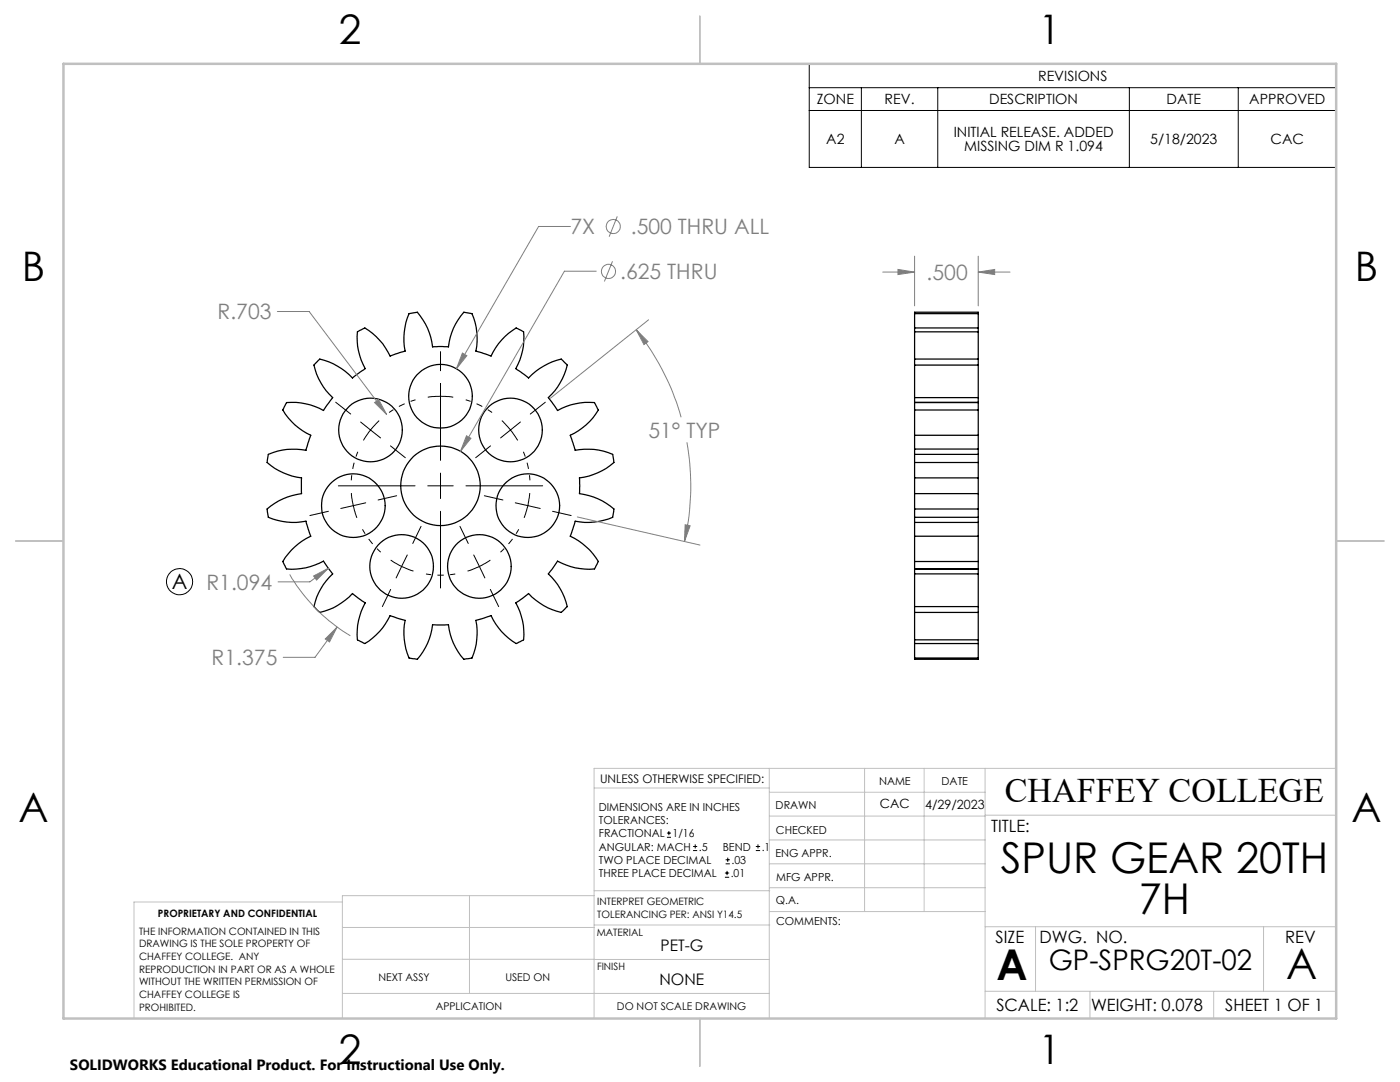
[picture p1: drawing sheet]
<svg xmlns="http://www.w3.org/2000/svg" width="279mm" height="216mm" viewBox="0 0 279 216" stroke-linecap="round" stroke-linejoin="round" font-family="sans-serif">
<g fill="none" stroke="#000" stroke-width=".25">
<path d="M63.5 71.9l.3-.3a13.3 13.3 0 0 1 6.5 3.8l2.6-1.8a12.5 12.5 0 0 1-1.6-7.4l1.5-.8a13.2 13.2 0 0 1 5.1 5.6l3-.9a12.7 12.7 0 0 1 .7-7.5l1.7-.3a12.5 12.5 0 0 1 3 6.9h3.2a12.2 12.2 0 0 1 3.1-6.9l1.6 .3a12.7 12.7 0 0 1 .8 7.5l3 .9a12.8 12.8 0 0 1 5-5.6l1.5 .8a12.5 12.5 0 0 1-1.6 7.4l2.6 1.8a13.3 13.3 0 0 1 6.5-3.8l1.2 1.2a13 13 0 0 1-3.8 6.5l1.9 2.6a13 13 0 0 1 7.3-1.6l.8 1.5a12.6 12.6 0 0 1-5.6 5.1l1 3a12.4 12.4 0 0 1 7.5 .8l.2 1.6a12.9 12.9 0 0 1-6.9 3.1v3.1a12.9 12.9 0 0 1 6.9 3.1l-.2 1.6a12.8 12.8 0 0 1-7.5 .8l-1 3a13.2 13.2 0 0 1 5.6 5l-.8 1.5a12.6 12.6 0 0 1-7.3-1.5l-1.9 2.5a12.9 12.9 0 0 1 3.8 6.5l-1.2 1.2a12.6 12.6 0 0 1-6.5-3.8l-2.6 1.9a12.6 12.6 0 0 1 1.6 7.4l-1.5 .7a12.5 12.5 0 0 1-5-5.6l-3 1a12.9 12.9 0 0 1-.8 7.5l-1.6 .3a12.3 12.3 0 0 1-3.1-6.9h-3.2a12.5 12.5 0 0 1-3 6.9l-1.7-.3a12.9 12.9 0 0 1-.7-7.5l-3-1a12.9 12.9 0 0 1-5.1 5.6l-1.5-.7a12.6 12.6 0 0 1 1.6-7.4l-2.6-1.9a12.6 12.6 0 0 1-6.5 3.8l-1.1-1.2a12.5 12.5 0 0 1 3.7-6.5l-1.8-2.5a12.6 12.6 0 0 1-7.4 1.5l-.8-1.5a12.9 12.9 0 0 1 5.6-5l-.9-3a12.9 12.9 0 0 1-7.5-.8l-.3-1.6a12.9 12.9 0 0 1 6.9-3.1v-3.1a12.9 12.9 0 0 1-6.9-3.1l.3-1.6a12.5 12.5 0 0 1 7.5-.8l.9-3a12.3 12.3 0 0 1-5.6-5.1l.8-1.5a13 13 0 0 1 7.4 1.6l1.8-2.6a12.6 12.6 0 0 1-3.7-6.5zM182.5 71.6v1.2M182.5 72.8v6.5M182.5 79.3v1M182.5 66.2v5.4M182.5 65.4v.8M182.5 62.6v2.8M182.5 62.6v-.3h12.7v.3M182.5 71.6h12.7M182.5 72.8h12.7M182.5 79.3h12.7M182.5 66.2h12.7"/>
<path d="M182.5 65.4h12.7M182.5 62.6h12.7M195.2 71.6v1.2M195.2 72.8v6.5M195.2 79.3v1M195.2 66.2v5.4M195.2 65.4v.8M195.2 62.6v2.8M182.5 98.5v3.1M182.5 90.7v1.6M182.5 92.3v3.1M182.5 89.6v1.1"/>
<path d="M182.5 80.3v1.5M182.5 81.8v5.1M182.5 80.3h.1M182.5 95.4v3.1M182.5 86.9v2.7M182.5 89.6h12.7M182.5 80.3h12.7M182.5 98.5h12.7M182.5 92.3h12.7M182.5 90.7h12.7M182.5 95.4h12.7M182.5 81.8h12.7"/>
<path d="M182.5 86.9h12.7M195.2 98.5v3.1M195.2 90.7v1.6M195.2 92.3v3.1M195.2 89.6v1.1M195.2 80.3v1.5M195.2 81.8v5.1M195.2 80.3h.1M195.2 95.4v3.1M195.2 86.9v2.7M182.5 101.6v1.6M182.5 103.2v1"/>
<path d="M182.5 112v1.5M182.5 107v5M182.5 104.2v2.8M182.5 114.5v6.5M182.5 113.6v.9M182.5 104.2h12.7M182.5 113.6h12.7M182.5 101.6h12.7M182.5 103.2h12.7M182.5 112h12.7M182.5 113.5h12.7M182.5 107h12.7"/>
<path d="M182.5 113.5v.1M182.5 114.5h12.7M195.2 101.6v1.6M195.2 103.2v1M195.2 112v1.5M195.2 107v5M195.2 113.5v.1M195.2 104.2v2.8M195.2 114.5v6.5M195.2 113.6v.9M182.5 121v1.2M182.5 122.2v5.5"/>
<path d="M182.5 127.7v.7M182.5 128.4v2.9M182.5 131.3v.3h12.7v-.3M182.5 122.2h12.7M182.5 121h12.7M182.5 127.7h12.7M182.5 128.4h12.7M182.5 131.3h12.7M195.2 121v1.2M195.2 122.2v5.5M195.2 127.7v.7M195.2 128.4v2.9"/>
<circle cx="87.9" cy="79.1" r="6.3"/>
<circle cx="73.9" cy="85.8" r="6.4"/>
<circle cx="87.9" cy="96.9" r="7.9"/>
<circle cx="101.9" cy="85.8" r="6.4"/>
<circle cx="70.5" cy="100.9" r="6.4"/>
<circle cx="80.1" cy="113" r="6.4"/>
<circle cx="95.7" cy="113" r="6.4"/>
<circle cx="105.3" cy="100.9" r="6.4"/>
</g>
<g fill="none" stroke="#808080" stroke-width=".2">
<path d="M113.8 45.2h-6.3l-16.4 28.4M119 54.1h-6.4l-20.7 36M122.2 52.1l-1.6 4.1M123.2 43.2l-1.6 4M176.2 54.3h6.3M179.2 53.8l3.3 .5-3.3 .5zM182.5 51.1v9.9M195.2 54.3l3.3-.5v1zM195.2 51.1v9.9M195.2 54.3h6.4M55.4 62.2h6.3l15.5 20.5M92.3 70.4l.9 .6-2.1 2.6z"/>
<path d="M127 65.8l2.3 2.4-.8 .6zM127 65.8a49.7 49.7 0 0 1 8.9 17.5M129.4 63.8l-19.6 15.7M74.8 80.3l.8-.6 1.6 3zM93.1 87l.9 .5-2.1 2.6zM137.1 88.3a48.9 48.9 0 0 1-.5 19.8M57.8 114.6a35.1 35.1 0 0 0 12.1 12.3M62.6 114.9l2.9-1.5-2.3 2.3zM65.5 113.4l-3.7 2.7h-6.3M115.2 103.2l24.5 5.6M136.7 104.7l1 .2-1.1 3.2zM64.9 127.5l2.4-2.4-1.5 3z"/>
<path d="M67.3 125.1l-4.4 6.1h-6.4"/>
<circle cx="121.4" cy="54.2" r="1.4"/>
<circle cx="122.4" cy="45.2" r="1.4"/>
</g>
<g fill="none" stroke="#000" stroke-width=".2">
<path d="M161.5 12.7h105.2v20.7h-105.2zM161.5 17.5h105.2M171.9 17.5v15.9M187.1 17.5v15.9M225.4 17.5v15.9M247.1 17.5v15.9M161.5 22h105.2M85.4 79.3a15.3 15.3 0 0 1 5.1 0M87.9 70.2v3.8M87.9 76.5v15.4M67 80.3l3 2.3M67.5 96.9h15.3"/>
<path d="M70.1 98.4l.4 2.5M72 84.2l1.9 1.6M73.9 85.8l-1.4 2.1M73.9 85.8l2.1 1.6M75.7 83.9l-1.8 1.9M77.9 89l3 2.3M79.2 98.9l-3.7 .9M85.4 96.9h5.1M87.9 94.4v5.1M93 96.9h15.3M96.7 98.9l3.7 .9M97.9 89l-3 2.3"/>
<path d="M100.2 83.9a18.3 18.3 0 0 1 3.1 4M103.9 84.2l-4 3.2M105.7 98.4l-.4 2.5M108.8 80.3l-3 2.3M65.5 102l-3.7 .9M70.5 100.9l.7 2.4M70.5 100.9l-2.5 .6M73 100.3l-2.5 .6M78 111.8l2.2 1.2M78 117.6l-1.7 3.4M80.2 113l2.3 .9M80.2 113l-1.1 2.3"/>
<path d="M81.3 110.7l-1.1 2.3M84 105l-1.6 3.4M87.9 102v15.3M91.8 105l1.7 3.4M94.5 110.7l1.2 2.3M95.7 113l-2.4 .9M95.7 113l1.1 2.3M97.9 111.8l-2.2 1.2M97.9 117.6l1.6 3.4M102.8 100.3l2.5 .6M105.3 100.9l-.7 2.4M105.3 100.9l2.5 .6"/>
<path d="M110.3 102l3.7 .9M133.1 167.1h.8M133.1 166.2h.8M133.5 165.8v.9M138.3 169.7h.8M138.3 168.9h.8M138.7 168.5v.8M144.7 175h.8M144.7 174.2h.8M144.8 172.4h.9M144.8 171.6h.9M145.1 173.8v.8"/>
<path d="M145.2 171.1v.9M150.8 169.7h.9M150.8 168.9h.9M151.3 168.5v.8"/>
<circle cx="35.8" cy="116.1" r="2.62"/>
</g>
<path d="M82.9 79.8a17.9 17.9 0 0 0-5.2 2.5M71.4 90.1a17.9 17.9 0 0 0-1.3 5.7M98.2 82.3a17.9 17.9 0 0 0-5.3-2.5M105.8 95.8a17.9 17.9 0 0 0-1.3-5.7M72.3 105.6a17.9 17.9 0 0 0 3.7 4.6M85 114.5a17.8 17.8 0 0 0 5.9 0M99.9 110.2a17.9 17.9 0 0 0 3.6-4.6" fill="none" stroke="#000" stroke-width=".2" stroke-dasharray="15.2 1.3 1.3 1.3" stroke-dashoffset="14.2" stroke-linecap="butt"/>
<g fill="none" stroke="#c0c0c0" stroke-width=".2">
<path d="M118.6 157.2h34.9M153.5 153.3v49.9M153.5 158.1h43.1M172.5 153.3v28.6M184.4 153.3v28.6M196.6 153.3v49.9M266.7 153.3h-148.1v49.9M68.3 180h-41.6v23.2M93.7 178.7v19.5M118.6 178.7h-50.3v24.5M118.6 177.7h35M153.5 167.6h43.1"/>
<path d="M153.5 162.8h43.1M153.5 172.4h43.1M153.5 177.1h43.1M196.6 162.7h70.1M68.3 198.2h85.2M68.3 191.4l85.2 .1M68.3 185.1h50.3M118.6 184.6h35M153.6 181.9h43M196.6 197.8h70.1M196.6 184.9h70.1M206.7 184.9v12.9"/>
<path d="M217.5 197.8v5.4M242.2 197.8v5.4M252.2 184.9v12.9"/>
</g>
<path d="M139.7 3.2v9.5M3.1 107.9h9.6M266.7 107.9h9.5M139.7 203.2v9.6" fill="none" stroke="#c0c0c0" stroke-width=".25"/>
<path d="M12.7 12.7h254v190.5h-254z" fill="none" stroke="#c0c0c0" stroke-width=".5"/>
<path d="M92.3 70.4l-1.2 3.2 2.1-2.6zM136.7 104.7l1 .2-1.1 3.2zM127 65.8l2.3 2.4-.8 .6zM74.8 80.3l2.4 2.4-1.6-3zM93.1 87l-1.2 3.1 2.1-2.6zM67.3 125.1l-2.4 2.4 .9 .6zM62.6 114.9l.6 .8 2.3-2.3zM179.2 53.8l3.3 .5-3.3 .5zM195.2 54.3l3.3-.5v1z" fill="#808080"/>
<g font-size="8.5">
<text x="199.7" y="174.2">SPUR GEAR 20TH</text>
<text x="227.3" y="182.3">7H</text>
<text x="198.9" y="195.5">A</text>
<text x="256.7" y="195.4">A</text>
</g>
<g font-size="8.1">
<text x="67.6" y="8.9">2</text>
<text x="207.3" y="8.9">1</text>
<text x="4.4" y="56.2">B</text>
<text x="270.4" y="56.2">B</text>
<text x="3.7" y="164.1">A</text>
<text x="269.7" y="164.1">A</text>
<text x="67.6" y="212.4">2</text>
<text x="207.3" y="212.4">1</text>
</g>
<text font-size="6.9" x="200.5" y="160.1">CHAFFEY COLLEGE</text>
<text font-size="5.6" x="209.3" y="193.5">GP-SPRG20T-02</text>
<g font-size="4.2" fill="#808080">
<text x="113.9" y="46.7">7X</text>
<text x="125.9" y="46.7">.500 THRU ALL</text>
<text x="123.8" y="55.7">.625 THRU</text>
<text x="184.9" y="55.9">.500</text>
<text x="43.4" y="63.7">R.703</text>
<text x="129.4" y="87.3">51° TYP</text>
<text x="41.2" y="117.7">R1.094</text>
<text x="42.2" y="132.7">R1.375</text>
</g>
<text font-size="4.2" x="34.3" y="117.5">A</text>
<g font-size="3.4">
<text x="197.8" y="166">TITLE:</text>
<text x="198.7" y="188.1">SIZE</text>
<text x="207.5" y="188.1">DWG. NO.</text>
<text x="256.5" y="188.2">REV</text>
<text x="198.8" y="201.7">SCALE: 1:2</text>
<text x="217.7" y="201.8">WEIGHT: 0.078</text>
<text x="244.5" y="201.7">SHEET 1 OF 1</text>
</g>
<g font-size="3.2">
<text x="131.8" y="189.8">PET-G</text>
<text x="131.6" y="196.6">NONE</text>
</g>
<text font-size="3" x="14" y="213.5">SOLIDWORKS Educational Product. For Instructional Use Only.</text>
<g font-size="2.8">
<text x="207.2" y="16.2">REVISIONS</text>
<text x="163" y="20.8">ZONE</text>
<text x="176.5" y="20.8">REV.</text>
<text x="197.4" y="20.8">DESCRIPTION</text>
<text x="232.8" y="20.8">DATE</text>
<text x="249.3" y="20.8">APPROVED</text>
<text x="164.9" y="28.8">A2</text>
<text x="178.5" y="28.8">A</text>
<text x="190.3" y="27.4">INITIAL RELEASE. ADDED</text>
<text x="229.6" y="28.8">5/18/2023</text>
<text x="253.6" y="28.8">CAC</text>
<text x="192.4" y="30.2">MISSING DIM R 1.094</text>
</g>
<g font-size="2.5">
<text x="175.6" y="161.3">CAC</text>
<text x="184.6" y="161.4">4/29/2023</text>
</g>
<text font-size="2.4" x="119.8" y="156.2">UNLESS OTHERWISE SPECIFIED:</text>
<g font-size="2.2">
<text x="119.5" y="161.8">DIMENSIONS ARE IN INCHES</text>
<text x="154.8" y="161.4">DRAWN</text>
<text x="175.4" y="156.6">NAME</text>
<text x="187.9" y="156.7">DATE</text>
<text x="119.5" y="164.4">TOLERANCES:</text>
<text x="119.5" y="167.1">FRACTIONAL</text>
<text x="134.2" y="167.1">1/16</text>
<text x="154.9" y="166.3">CHECKED</text>
<text x="119.5" y="172.4">TWO PLACE DECIMAL</text>
<text x="119.5" y="169.7">ANGULAR: MACH</text>
<text x="139.5" y="169.7">.5</text>
<text x="144.2" y="169.7">BEND</text>
<text x="146" y="172.4">.03</text>
<text x="152" y="169.7">.1</text>
<text x="154.8" y="171">ENG APPR.</text>
<text x="119.5" y="175">THREE PLACE DECIMAL</text>
<text x="145.8" y="175">.01</text>
<text x="154.9" y="175.7">MFG APPR.</text>
<text x="154.9" y="180.4">Q.A.</text>
<text x="154.9" y="184.6">COMMENTS:</text>
</g>
<g font-size="2.1">
<text x="75.5" y="195.7">NEXT ASSY</text>
<text x="100.9" y="195.7">USED ON</text>
<text x="86.9" y="201.5">APPLICATION</text>
<text x="123.1" y="201.6">DO NOT SCALE DRAWING</text>
</g>
<g font-size="2">
<text x="31.5" y="182.9">PROPRIETARY AND CONFIDENTIAL</text>
<text x="119.2" y="180.6">INTERPRET GEOMETRIC</text>
<text x="119.2" y="183.1">TOLERANCING PER: ANSI Y14.5</text>
<text x="27.8" y="186.5">THE INFORMATION CONTAINED IN THIS</text>
<text x="27.8" y="189">DRAWING IS THE SOLE PROPERTY OF</text>
<text x="27.8" y="191.6">CHAFFEY COLLEGE. ANY</text>
<text x="119.1" y="186.7">MATERIAL</text>
<text x="27.8" y="194.1">REPRODUCTION IN PART OR AS A WHOLE</text>
<text x="27.8" y="196.6">WITHOUT THE WRITTEN PERMISSION OF</text>
<text x="119.1" y="193.5">FINISH</text>
<text x="27.8" y="199.1">CHAFFEY COLLEGE IS</text>
<text x="27.8" y="201.7">PROHIBITED.</text>
</g>
</svg>
